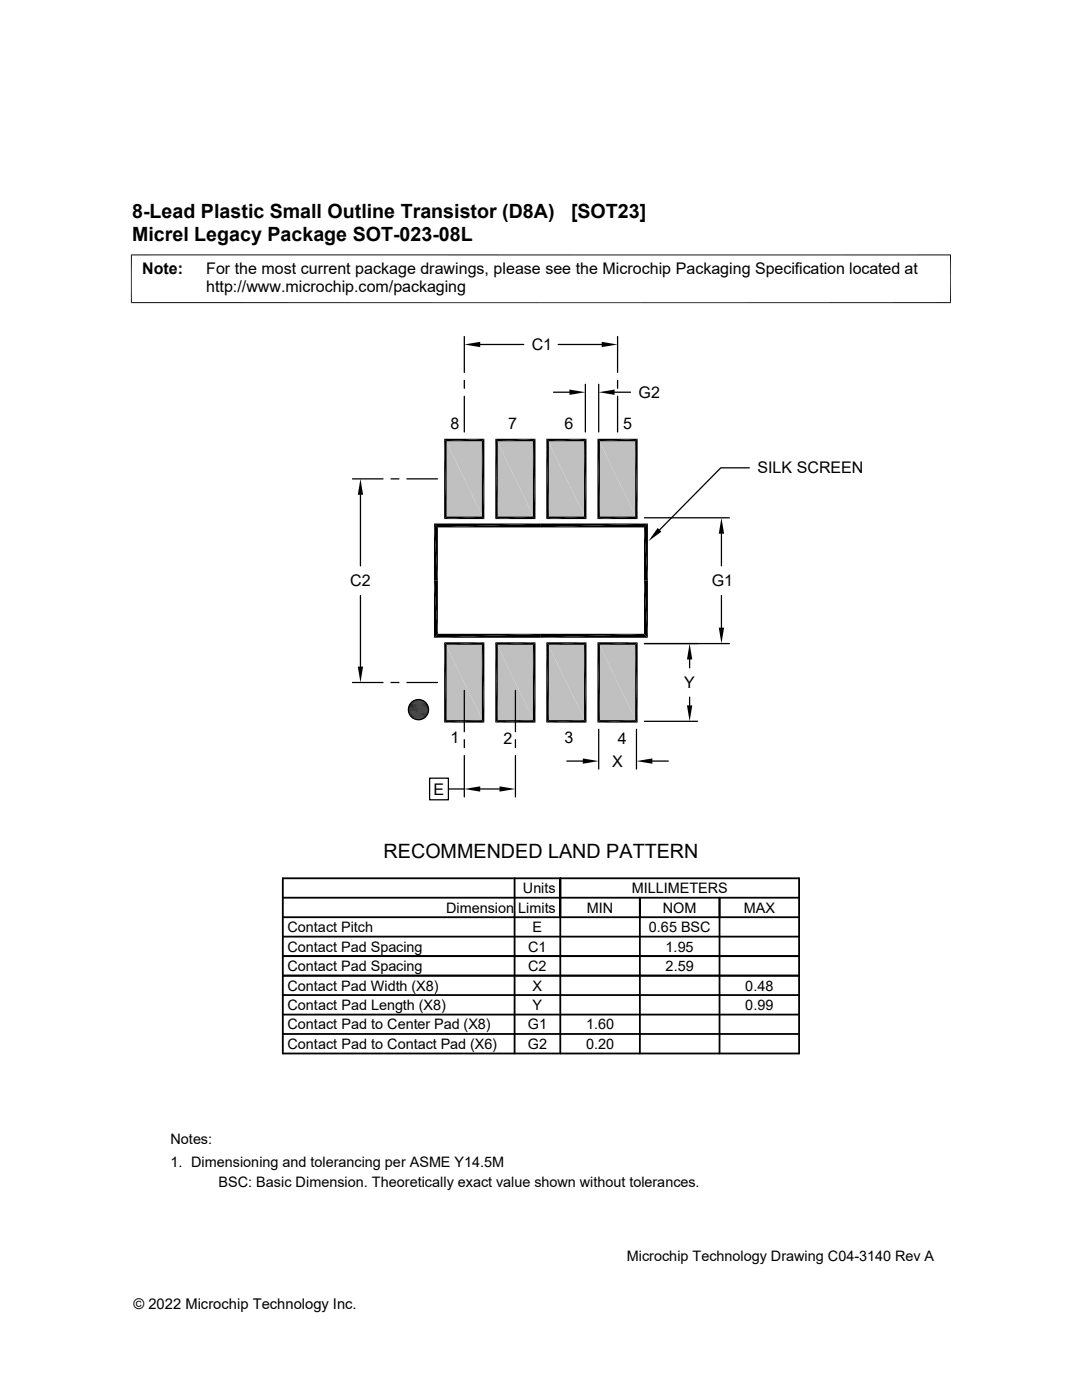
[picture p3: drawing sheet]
<svg xmlns="http://www.w3.org/2000/svg" width="216mm" height="279mm" viewBox="0 0 216 279" stroke-linecap="round" stroke-linejoin="round" font-family="sans-serif">
<g fill="#c0c0c0">
<path d="M88.9 87.8l7.5 15.5h-7.5z"/>
<path d="M88.9 87.8h7.5v15.5z"/>
<path d="M88.9 128.4l7.5 15.6h-7.5z"/>
<path d="M88.9 128.4h7.5v15.6z"/>
<path d="M99.1 128.4l7.5 15.6h-7.5z"/>
<path d="M99.1 128.4h7.5v15.6z"/>
<path d="M109.3 128.4l7.5 15.6h-7.5z"/>
<path d="M109.3 128.4h7.5v15.6z"/>
<path d="M119.5 128.4l7.5 15.6h-7.5z"/>
<path d="M119.5 128.4h7.5v15.6z"/>
<path d="M119.5 87.8l7.5 15.5h-7.5z"/>
<path d="M119.5 87.8h7.5v15.5z"/>
<path d="M109.3 87.8l7.5 15.5h-7.5z"/>
<path d="M109.3 87.8h7.5v15.5z"/>
<path d="M99.1 87.8l7.5 15.5h-7.5z"/>
<path d="M99.1 87.8h7.5v15.5z"/>
</g>
<g fill="#000">
<path d="M92.6 68.7l3.2-.5v1.1zM113.6 77.7l3.2 .6-3.2 .5zM120.1 68.2l3.1 .5-3.1 .6zM119.5 78.3l3.1-.6v1.1zM71.9 95.6l.6 3.1h-1.1zM88.6 87.6l.5 15.5-.5 .5zM88.6 87.6l.5 .5v15zM89.1 88.1l7.5-.5-.4 .5zM88.6 87.6h8l-7.5 .5zM98.8 87.6l.5 15.5-.5 .5zM98.8 87.6l.5 .5v15zM99.3 88.1l7.5-.5-.5 .5z"/>
<path d="M98.8 87.6h8l-7.5 .5zM109 87.6l.5 15.5-.5 .5zM109 87.6l.5 .5v15zM109.5 88.1l7.5-.5-.5 .5zM109 87.6h8l-7.5 .5zM119.2 87.6l.5 15.5-.5 .5zM119.2 87.6l.5 .5v15zM119.7 88.1l7.5-.5-.5 .5zM119.2 87.6h8l-7.5 .5zM86.6 104.5l.8 11.4h-.8zM86.6 104.5h21.3l-20.5 .8zM86.6 115.9l.8 10.6-.8 .8z"/>
<path d="M86.6 104.5l.8 .8v10.6zM87.4 105.3l20.5-.8v.8zM86.6 115.9h.8v10.6zM88.6 103.6l7.6-.5 .4 .5zM88.6 103.6l.5-.5h7.1zM96.2 88.1l.4 15.5-.4-.5zM96.2 88.1l.4-.5v16zM98.8 103.6l7.5-.5 .5 .5zM98.8 103.6l.5-.5h7zM106.3 88.1l.5 15.5-.5-.5zM106.3 88.1l.5-.5v16zM109 103.6l7.5-.5 .5 .5z"/>
<path d="M109 103.6l.5-.5h7zM116.5 88.1l.5 15.5-.5-.5zM116.5 88.1l.5-.5v16zM119.2 103.6l7.5-.5 .5 .5zM119.2 103.6l.5-.5h7zM126.7 88.1l.5 15.5-.5-.5zM126.7 88.1l.5-.5v16zM128.5 105.3l.8 10.6h-.8zM107.9 105.3l21.4-.8-.8 .8zM128.5 115.9l.8 11.4-.8-.8zM128.5 105.3l.8-.8v11.4zM107.9 104.5h21.4l-21.4 .8z"/>
<path d="M128.5 115.9h.8v11.4zM131.2 105.4l.8 .7-2.6 1.9zM144 103.3l.5 3.2h-1.1zM71.4 133h1.1l-.6 3.2zM82.7 139.8h1.8zM82.7 139.8h1.6zM82.8 139.7l1.5 .1zM82.8 139.7h1.3zM83.1 139.6l1 .1zM83.1 139.6h.9zM83.2 139.6h.8zM83.2 139.6h.5z"/>
<path d="M86.6 127.3l21.3-.8v.8zM86.6 127.3l.8-.8h20.5zM88.6 128.2h8l-7.5 .5zM89.1 128.7l7.5-.5-.4 .5zM96.2 128.7l.4 15.5-.4-.5zM96.2 128.7l.4-.5v16zM98.8 128.2h8l-7.5 .5zM99.3 128.7l7.5-.5-.5 .5zM106.3 128.7l.5 15.5-.5-.5zM106.3 128.7l.5-.5v16zM109 128.2h8l-7.5 .5zM109.5 128.7l7.5-.5-.5 .5z"/>
<path d="M116.5 128.7l.5 15.5-.5-.5zM116.5 128.7l.5-.5v16zM119.2 128.2h8l-7.5 .5zM119.7 128.7l7.5-.5-.5 .5zM126.7 128.7l.5 15.5-.5-.5zM126.7 128.7l.5-.5v16zM107.9 126.5h20.6l-20.6 .8zM107.9 127.3l20.6-.8 .8 .8zM137.6 128.4l.5 3.2h-1zM143.4 125.3h1.1l-.5 3.1zM82.5 143.4l1.8 .1zM82.7 143.5h1.4z"/>
<path d="M82.7 143.5h1.6zM82.8 143.5l1.2 .1zM82.8 143.5h1.3zM83.1 143.6h.6zM83.1 143.6h.9zM83.2 143.6h.5zM88.6 128.2l.5 15.5-.5 .5zM88.6 128.2l.5 .5v15zM92.6 157.5l3.2-.6v1.1zM88.6 144.2l.5-.5h7.1zM88.6 144.2l7.6-.5 .4 .5zM98.8 128.2l.5 15.5-.5 .5z"/>
<path d="M98.8 128.2l.5 .5v15zM99.7 156.9l3.1 .6-3.1 .5zM99.3 143.7h7l-7.5 .5zM98.8 144.2l7.5-.5 .5 .5zM109 128.2l.5 15.5-.5 .5zM109 128.2l.5 .5v15zM116.3 151.4l3.2 .5-3.2 .5zM109 144.2l.5-.5h7zM109 144.2l7.5-.5 .5 .5zM119.2 128.2l.5 15.5-.5 .5zM119.2 128.2l.5 .5v15zM119.2 144.2l.5-.5h7z"/>
<path d="M119.2 144.2l7.5-.5 .5 .5zM127 151.9l3.2-.5v1zM137.1 140.8h1l-.5 3.2z"/>
</g>
<g fill="none" stroke="#000" stroke-width=".36">
<path d="M56.4 179.2h103M56.4 175.3h103v34.9h-103zM102.7 175.3v34.9M143.6 179.2v31M56.4 194.7h103M56.4 183h103M56.4 198.6h103M56.4 190.8h103M56.4 186.9h103M111.8 183v-7.7v34.9M127.7 183v-3.8v31M56.4 202.5h103"/>
<path d="M56.4 206.4h103"/>
</g>
<g fill="none" stroke="#000" stroke-width=".2">
<path d="M26.1 50.9h163.7M26.2 50.8v9.7M189.7 50.8v9.7M26.1 60.4h163.7M82.3 139.9h2.4M82.5 139.8h2M81.5 141.3h4M81.5 141.7h4M81.5 141.9h4M81.5 141.1h4M81.5 142.1h4M81.6 142.3h3.8"/>
<path d="M81.6 141h3.8M81.6 142.5h3.8M81.6 140.8h3.8M81.7 140.6h3.6M81.7 142.6h3.6M81.8 142.8h3.4M81.8 140.4h3.4M81.9 142.9h3.2M81.9 140.3h3.2M82 143.1h3M82 140.1h3M82.2 140h2.6"/>
<path d="M82.2 143.2h2.6M82.3 143.3h2.4M82.5 143.4h2"/>
</g>
<path d="M81.5 141.5h4" fill="none" stroke="#000" stroke-width=".21"/>
<g fill="none" stroke="#000" stroke-width=".25">
<path d="M92.6 67.2v7.1M92.6 75.9v1.6M92.6 79.1v7.1M95.8 68.7h8.7M110.4 78.3h3.2M111.4 68.7h8.7M116.8 76.7v9.5M119.5 76.7v9.5M122.6 78.3h3.2M123.2 67.2v7.1M123.2 75.9v1.6M123.2 79.1v7.1"/>
<path d="M70.3 95.6h6.1M71.9 98.7v14.2M78 95.6h1.6M81.2 95.6h6.1M149.5 93.4h-5.7l-12.2 12.3M71.9 118.9v14.1M128.6 103.3h16.9M144 106.5v6.4M144 118.9v6.4M70.3 136.2h6.1M78 136.2h1.6M81.2 136.2h6.1"/>
<path d="M92.6 137.8v8.2M102.8 137.8v8.2M128.6 128.4h16.9M137.6 131.6v1.7M137.6 139.1v1.7M85.7 155.3h3.8v4.3h-3.8zM89.5 157.5h3.1M92.6 147.6v1.6M92.6 150.8v8.2M95.8 157.5h3.9M102.8 147.6v1.6M102.8 150.8v8.2"/>
<path d="M113.1 151.9h3.2M119.5 145.5v8M127 145.5v8M128.6 144h10.6M130.2 151.9h3.1"/>
<circle cx="83.5" cy="141.6" r="2.01"/>
</g>
<g font-size="3.9">
<text x="26.4" y="43.5">8-Lead Plastic Small Outline Transistor (D8A)</text>
<text x="113.9" y="43.5">[SOT23]</text>
<text x="26.4" y="48">Micrel Legacy Package SOT-023-08L</text>
<text x="76.5" y="171.1">RECOMMENDED LAND PATTERN</text>
</g>
<g font-size="3.2">
<text x="28.4" y="54.6">Note:</text>
<text x="41.1" y="58.3">http://www.microchip.com/packaging</text>
<text x="41.1" y="54.6">For the most current package drawings, please see the Microchip Packaging Specification located at</text>
<text x="106.1" y="69.9">C1</text>
<text x="127.4" y="79.4">G2</text>
<text x="89.9" y="85.6">8</text>
<text x="101.4" y="85.7">7</text>
<text x="112.6" y="85.6">6</text>
<text x="124.4" y="85.7">5</text>
<text x="151.2" y="94.5">SILK SCREEN</text>
<text x="69.9" y="117">C2</text>
<text x="142" y="117">G1</text>
<text x="136.5" y="137.4">Y</text>
<text x="89.9" y="148.3">1</text>
<text x="100.5" y="148.4">2</text>
<text x="112.6" y="148.3">3</text>
<text x="123.3" y="148.4">4</text>
<text x="122.2" y="153">X</text>
<text x="86.5" y="158.6">E</text>
</g>
<g font-size="2.9">
<text x="104.3" y="178.2">Units</text>
<text x="126" y="178.2">MILLIMETERS</text>
<text x="89" y="182.1">Dimension Limits</text>
<text x="117.1" y="182.1">MIN</text>
<text x="132.3" y="182.1">NOM</text>
<text x="148.4" y="182.1">MAX</text>
<text x="57.3" y="186">Contact Pitch</text>
<text x="57.3" y="189.9">Contact Pad Spacing</text>
<text x="105.4" y="189.9">C1</text>
<text x="106.3" y="186">E</text>
<text x="129.5" y="186">0.65 BSC</text>
<text x="132.8" y="189.9">1.95</text>
<text x="57.3" y="193.8">Contact Pad Spacing</text>
<text x="57.3" y="197.7">Contact Pad Width (X8)</text>
<text x="105.4" y="193.8">C2</text>
<text x="106.3" y="197.7">X</text>
<text x="132.8" y="193.8">2.59</text>
<text x="148.7" y="197.7">0.48</text>
<text x="57.3" y="201.6">Contact Pad Length (X8)</text>
<text x="106.3" y="201.6">Y</text>
<text x="148.7" y="201.6">0.99</text>
<text x="57.3" y="209.3">Contact Pad to Contact Pad (X6)</text>
<text x="57.3" y="205.4">Contact Pad to Center Pad (X8)</text>
<text x="105.3" y="205.4">G1</text>
<text x="105.3" y="209.3">G2</text>
<text x="116.9" y="205.4">1.60</text>
<text x="116.9" y="209.3">0.20</text>
<text x="34" y="228.3">Notes:</text>
<text x="34" y="232.9">1. Dimensioning and tolerancing per ASME Y14.5M</text>
<text x="43.6" y="236.9">BSC: Basic Dimension. Theoretically exact value shown without tolerances.</text>
<text x="125.1" y="251.7">Microchip Technology Drawing C04-3140 Rev A</text>
<text x="26.6" y="261.3">© 2022 Microchip Technology Inc.</text>
</g>
</svg>
